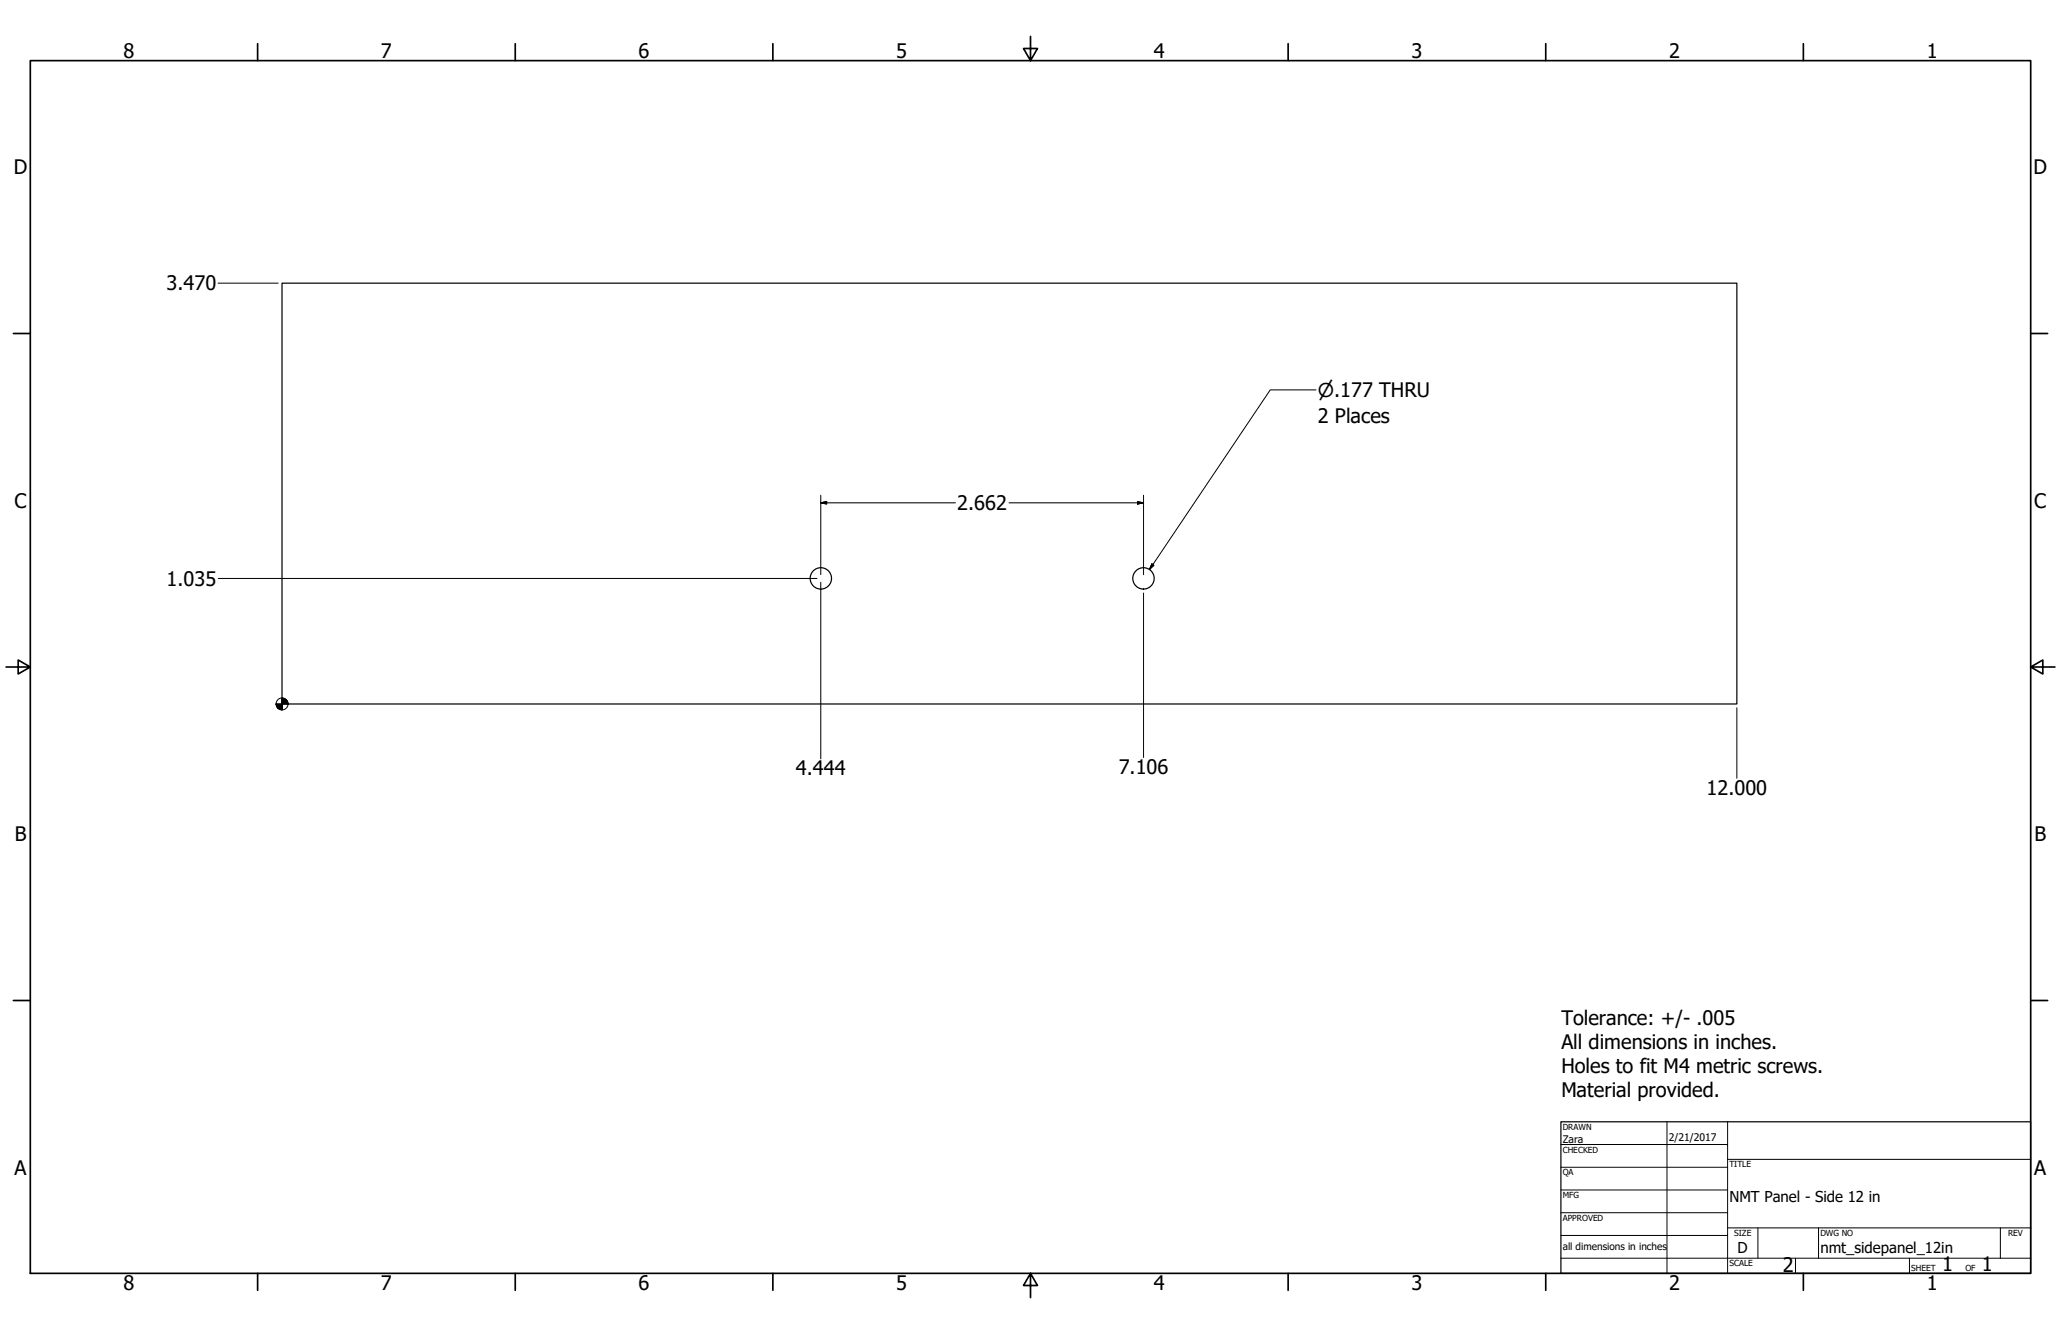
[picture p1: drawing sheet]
<svg xmlns="http://www.w3.org/2000/svg" width="864mm" height="559mm" viewBox="0 0 864 559" stroke-linecap="round" stroke-linejoin="round" font-family="sans-serif">
<!-- layer: Visible (ANSI) -->
<g fill="none" stroke="#000" stroke-width=".51">
<path d="M118.2 118.6h609.6v176.3h-609.6z"/>
<circle cx="343.9" cy="242.3" r="4.5"/>
<circle cx="479.1" cy="242.3" r="4.5"/>
</g>
<!-- layer: Border (ANSI) -->
<g fill="none" stroke="#000" stroke-width=".7">
<path d="M107.9 18.3v7.1M215.9 18.3v7.1M323.8 18.3v7.1M431.8 15.2v10.2l-2.9-5.1h5.8l-2.9 5.1M539.8 18.3v7.1M647.7 18.3v7.1M755.6 18.3v7.1M12.7 25.4h838.2v508h-838.2zM5.6 139.7h7.1M850.9 139.7h7.1M2.5 279.4h10.2l-5.1-2.9v5.8l5.1-2.9M850.9 279.4l5.1 2.9v-5.8l-5.1 2.9h10.2"/>
<path d="M5.6 419.1h7.1M850.9 419.1h7.1M107.9 533.4v7.1M215.9 533.4v7.1M323.8 533.4v7.1M431.8 533.4l2.9 5.1h-5.8l2.9-5.1v10.2M539.8 533.4v7.1M647.7 533.4v7.1M755.6 533.4v7.1"/>
</g>
<!-- layer: Title (ANSI) -->
<g fill="none" stroke="#000" stroke-width=".42">
<path d="M654 479.4h69.9M698.5 469.9v63.5M723.9 469.9v63.5M654 488.9h69.9M654 498.5h69.9M723.9 485.6h127M654 508h69.9M654 517.5h69.9M723.9 514.3h127M736.6 514.3v12.7M762 514.3v12.7M838.2 514.3v12.7"/>
<path d="M654 527h196.9M752.3 527v6.4M800.1 527v6.4"/>
</g>
<path d="M654 469.9h196.9v63.5h-196.9z" fill="none" stroke="#000" stroke-width=".51"/>
<!-- layer: Dimension (ANSI) -->
<g fill="none" stroke="#000" stroke-width=".42">
<path d="M91.4 118.6h25.2M343.9 210.6l2.5-.5v1zM343.9 210.6h56.5M343.9 207.5v33.2M422.8 210.6h56.4M476.6 210.1l2.6 .5-2.6 .5zM479.2 207.5v33.2M91.4 242.3h250.9M343.9 243.9v74M479.2 248.4v68.9M727.8 296.5v29.5"/>
<circle cx="118.2" cy="294.9" r="2.51"/>
</g>
<g fill="#000" stroke="#000" stroke-width=".42">
<path d="M343.9 210.6l2.5-.5zM343.9 210.6l2.5-.5v1zM476.6 211.1l2.6-.5zM476.6 210.1l2.6 .5-2.6 .5zM115.7 294.9l.7 1.8zM115.7 294.9l1.5 2.3-.8-.5zM115.7 294.9l2.5 2.5-1-.2zM118.2 294.9h2.5zM118.2 292.4l2.5 2.5h-2.5zM118.2 292.4v5zM115.7 294.9h2.5v2.5zM115.7 294.9h2.5z"/>
<path d="M120 293.1l.7 1.8zM119.1 292.6l.9 .5 .7 1.8zM118.2 292.4l.9 .2 1.6 2.3z"/>
</g>
<!-- layer: Symbol (ANSI) -->
<path d="M551.4 163.3h-19.1l-50.7 75.3M482.7 236.2l.8 .6-1.9 1.8z" fill="none" stroke="#000" stroke-width=".42"/>
<path d="M482.7 236.2l-1.1 2.4zM482.7 236.2l.8 .6-1.9 1.8z" fill="#000" stroke="#000" stroke-width=".42"/>
<g font-size="8.4">
<text x="51.7" y="24.4">8</text>
<text x="159.6" y="24.4">7</text>
<text x="267.6" y="24.4">6</text>
<text x="375.5" y="24.4">5</text>
<text x="483.5" y="24.4">4</text>
<text x="591.4" y="24.4">3</text>
<text x="699.4" y="24.4">2</text>
<text x="807.3" y="24.4">1</text>
<text x="5.8" y="72.9">D</text>
<text x="852.1" y="72.9">D</text>
<text x="69.8" y="121.7">3.470</text>
<text x="552.2" y="177">2 Places</text>
<text x="6.1" y="212.6">C</text>
<text x="401.1" y="213.7">2.662</text>
<text x="852.4" y="212.6">C</text>
<text x="69.8" y="245.4">1.035</text>
<text x="333.5" y="324.8">4.444</text>
<text x="468.8" y="324.3">7.106</text>
<text x="715.1" y="333.1">12.000</text>
<text x="6.2" y="352.3">B</text>
<text x="852.5" y="352.3">B</text>
<text x="654.2" y="429.5">Tolerance: +/- .005</text>
<text x="654.2" y="439.5">All dimensions in inches.</text>
<text x="654.2" y="449.5">Holes to fit M4 metric screws.</text>
<text x="654.2" y="459.5">Material provided.</text>
<text x="6.1" y="492">A</text>
<text x="852.4" y="492">A</text>
<text x="747" y="532.6">2</text>
<text x="813.8" y="532.6">1</text>
<text x="830.5" y="532.6">1</text>
<text x="51.7" y="540.5">8</text>
<text x="159.6" y="540.5">7</text>
<text x="267.6" y="540.5">6</text>
<text x="375.5" y="540.5">5</text>
<text x="483.5" y="540.5">4</text>
<text x="591.4" y="540.5">3</text>
<text x="699.4" y="540.5">2</text>
<text x="807.3" y="540.5">1</text>
</g>
<text font-size="8" x="552.2" y="166.4">⌀.177 THRU</text>
<g font-size="6.3">
<text x="724.7" y="503.4">NMT Panel - Side 12 in</text>
<text x="728.1" y="524.9">D</text>
<text x="762.8" y="525">nmt_sidepanel_12in</text>
</g>
<g font-size="4.4">
<text x="654.8" y="478.6">Zara</text>
<text x="699.3" y="478">2/21/2017</text>
</g>
<text font-size="4.2" x="654.8" y="523.6">all dimensions in inches</text>
<g font-size="3.5">
<text x="654.8" y="473.2">DRAWN</text>
<text x="654.8" y="482.8">CHECKED</text>
<text x="724.7" y="488.9">TITLE</text>
<text x="654.8" y="492.3">QA</text>
<text x="654.8" y="501.8">MFG</text>
<text x="654.8" y="511.4">APPROVED</text>
<text x="726.7" y="517.7">SIZE</text>
<text x="762.8" y="517.7">DWG NO</text>
<text x="841.4" y="517.7">REV</text>
<text x="724.7" y="530.4">SCALE</text>
<text x="800.9" y="532.6">SHEET</text>
<text x="823.5" y="532.6">OF</text>
</g>
</svg>
